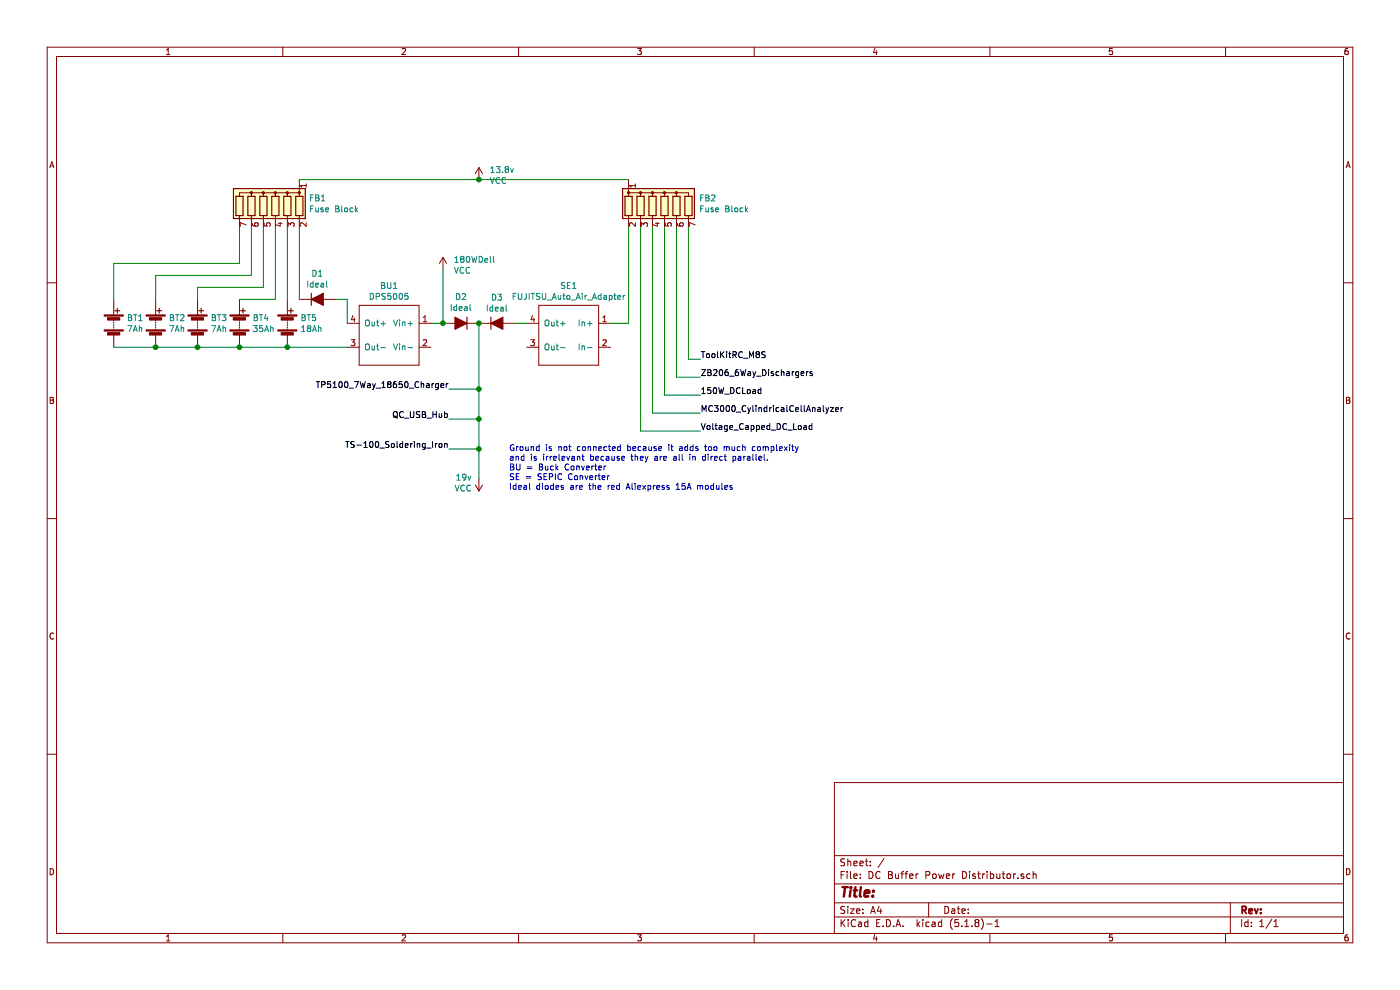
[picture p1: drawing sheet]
EESchema Schematic File Version 4
EELAYER 30 0
EELAYER END
$Descr A4 11693 8268
encoding utf-8
Sheet 1 1
Title ""
Date ""
Rev ""
Comp ""
Comment1 ""
Comment2 ""
Comment3 ""
Comment4 ""
$EndDescr
$Comp
L Device:R_Network06 FB2
U 1 1
P 5550 1700
F 0 "FB2" H 5838 1746 50  0000 L CNN
F 1 "Fuse Block" H 5838 1655 50  0000 L CNN
F 2 "Resistor_THT:R_Array_SIP7" V 5925 1700 50  0001 C CNN
F 3 "http://www.vishay.com/docs/31509/csc.pdf" H 5550 1700 50  0001 C CNN
	1    5550 1700
	1    0    0    -1  
$EndComp
$Comp
L Device:R_Network06 FB1
U 1 1
P 2200 1700
F 0 "FB1" H 1820 1746 50  0000 R CNN
F 1 "Fuse Block" H 1820 1655 50  0000 R CNN
F 2 "Resistor_THT:R_Array_SIP7" V 2575 1700 50  0001 C CNN
F 3 "http://www.vishay.com/docs/31509/csc.pdf" H 2200 1700 50  0001 C CNN
	1    2200 1700
	-1   0    0    -1  
$EndComp
Wire Wire Line
	2500 1500 4000 1500
$Comp
L Device:Battery BT2
U 1 1
P 1300 2700
F 0 "BT2" H 1408 2746 50  0000 L CNN
F 1 "7Ah" H 1408 2655 50  0000 L CNN
F 2 "" V 1300 2760 50  0001 C CNN
F 3 "~" V 1300 2760 50  0001 C CNN
	1    1300 2700
	1    0    0    -1  
$EndComp
$Comp
L Device:Battery BT3
U 1 1
P 1650 2700
F 0 "BT3" H 1758 2746 50  0000 L CNN
F 1 "7Ah" H 1758 2655 50  0000 L CNN
F 2 "" V 1650 2760 50  0001 C CNN
F 3 "~" V 1650 2760 50  0001 C CNN
	1    1650 2700
	1    0    0    -1  
$EndComp
$Comp
L Device:Battery BT4
U 1 1
P 2000 2700
F 0 "BT4" H 2108 2746 50  0000 L CNN
F 1 "35Ah" H 2108 2655 50  0000 L CNN
F 2 "" V 2000 2760 50  0001 C CNN
F 3 "~" V 2000 2760 50  0001 C CNN
	1    2000 2700
	1    0    0    -1  
$EndComp
$Comp
L Device:Battery BT5
U 1 1
P 2400 2700
F 0 "BT5" H 2508 2746 50  0000 L CNN
F 1 "18Ah" H 2508 2655 50  0000 L CNN
F 2 "" V 2400 2760 50  0001 C CNN
F 3 "~" V 2400 2760 50  0001 C CNN
	1    2400 2700
	1    0    0    -1  
$EndComp
Wire Wire Line
	2400 2500 2400 1900
Wire Wire Line
	2300 1900 2300 2500
Wire Wire Line
	2300 2500 2000 2500
Wire Wire Line
	2200 1900 2200 2400
Wire Wire Line
	2200 2400 1650 2400
Wire Wire Line
	1650 2400 1650 2500
Wire Wire Line
	2100 1900 2100 2300
Wire Wire Line
	2100 2300 1300 2300
Wire Wire Line
	1300 2300 1300 2500
Wire Wire Line
	2000 1900 2000 2200
Wire Wire Line
	2000 2200 950  2200
Wire Wire Line
	950  2200 950  2500
$Comp
L Device:Battery BT1
U 1 1
P 950 2700
F 0 "BT1" H 1058 2746 50  0000 L CNN
F 1 "7Ah" H 1058 2655 50  0000 L CNN
F 2 "" V 950 2760 50  0001 C CNN
F 3 "~" V 950 2760 50  0001 C CNN
	1    950  2700
	1    0    0    -1  
$EndComp
Wire Wire Line
	950  2900 1300 2900
Wire Wire Line
	1300 2900 1650 2900
Connection ~ 1300 2900
Wire Wire Line
	1650 2900 2000 2900
Connection ~ 1650 2900
Wire Wire Line
	2000 2900 2400 2900
Connection ~ 2000 2900
Connection ~ 2400 2900
Wire Wire Line
	2500 2500 2500 1900
$Comp
L Device:D_ALT D1
U 1 1
P 2650 2500
F 0 "D1" H 2650 2717 50  0000 C CNN
F 1 "Ideal" H 2650 2626 50  0000 C CNN
F 2 "" H 2650 2500 50  0001 C CNN
F 3 "~" H 2650 2500 50  0001 C CNN
	1    2650 2500
	1    0    0    -1  
$EndComp
$Comp
L Converter_DCDC:FUJITSU_Auto_Air_Adapter SE1
U 1 1
P 4750 2800
F 0 "SE1" H 4750 3215 50  0000 C CNN
F 1 "FUJITSU_Auto_Air_Adapter" H 4750 3124 50  0000 C CNN
F 2 "" H 4750 3250 50  0001 C CNN
F 3 "" H 4750 3250 50  0001 C CNN
	1    4750 2800
	-1   0    0    -1  
$EndComp
Wire Wire Line
	2400 2900 2900 2900
$Comp
L Converter_DCDC:DPS5005 BU1
U 1 1
P 3250 2800
F 0 "BU1" H 3250 3215 50  0000 C CNN
F 1 "DPS5005" H 3250 3124 50  0000 C CNN
F 2 "" H 3250 3100 50  0001 C CNN
F 3 "" H 3250 3100 50  0001 C CNN
	1    3250 2800
	-1   0    0    -1  
$EndComp
Wire Wire Line
	2900 2700 2900 2500
Wire Wire Line
	2900 2500 2800 2500
Wire Wire Line
	5250 1900 5250 2700
Wire Wire Line
	5250 2700 5100 2700
$Comp
L Device:D_ALT D3
U 1 1
P 4150 2700
F 0 "D3" H 4150 2917 50  0000 C CNN
F 1 "Ideal" H 4150 2826 50  0000 C CNN
F 2 "" H 4150 2700 50  0001 C CNN
F 3 "~" H 4150 2700 50  0001 C CNN
	1    4150 2700
	1    0    0    -1  
$EndComp
Wire Wire Line
	4300 2700 4400 2700
$Comp
L Device:D_ALT D2
U 1 1
P 3850 2700
F 0 "D2" H 3850 2483 50  0000 C CNN
F 1 "Ideal" H 3850 2574 50  0000 C CNN
F 2 "" H 3850 2700 50  0001 C CNN
F 3 "~" H 3850 2700 50  0001 C CNN
	1    3850 2700
	-1   0    0    1   
$EndComp
Wire Wire Line
	3600 2700 3700 2700
$Comp
L power:VCC 180WDell
U 1 1
P 3700 2250
F 0 "180WDell" H 3788 2333 50  0000 L CNN
F 1 "VCC" H 3788 2242 50  0000 L CNN
F 2 "" H 3700 2250 50  0001 C CNN
F 3 "" H 3700 2250 50  0001 C CNN
	1    3700 2250
	1    0    0    -1  
$EndComp
Wire Wire Line
	3700 2250 3700 2700
Connection ~ 3700 2700
Wire Wire Line
	4000 2700 4000 3250
Connection ~ 4000 2700
Text Label 3750 3250 2    50   ~ 0
TP5100_7Way_18650_Charger
Wire Wire Line
	4000 3250 3750 3250
Wire Wire Line
	4000 3250 4000 3500
Connection ~ 4000 3250
Wire Wire Line
	4000 3500 3750 3500
Connection ~ 4000 3500
Wire Wire Line
	4000 3500 4000 3750
Text Label 3750 3500 2    50   ~ 0
QC_USB_Hub
Text Label 3750 3750 2    50   ~ 0
TS-100_Soldering_Iron
Wire Wire Line
	4000 3750 3750 3750
Connection ~ 4000 3750
$Comp
L power:VCC 19v
U 1 1
P 4000 4000
F 0 "19v" H 3943 3991 50  0000 R CNN
F 1 "VCC" H 3943 4082 50  0000 R CNN
F 2 "" H 4000 4000 50  0001 C CNN
F 3 "" H 4000 4000 50  0001 C CNN
	1    4000 4000
	1    0    0    1   
$EndComp
Wire Wire Line
	4000 3750 4000 4000
$Comp
L power:VCC 13.8v
U 1 1
P 4000 1500
F 0 "13.8v" H 4088 1583 50  0000 L CNN
F 1 "VCC" H 4088 1492 50  0000 L CNN
F 2 "" H 4000 1500 50  0001 C CNN
F 3 "" H 4000 1500 50  0001 C CNN
	1    4000 1500
	1    0    0    -1  
$EndComp
Connection ~ 4000 1500
Wire Wire Line
	4000 1500 5250 1500
Wire Wire Line
	5350 1900 5350 3600
Wire Wire Line
	5450 1900 5450 3450
Wire Wire Line
	5450 3450 5850 3450
Wire Wire Line
	5350 3600 5850 3600
Wire Wire Line
	5550 1900 5550 3300
Wire Wire Line
	5550 3300 5850 3300
Wire Wire Line
	5650 1900 5650 3150
Wire Wire Line
	5650 3150 5850 3150
Wire Wire Line
	5750 1900 5750 3000
Wire Wire Line
	5750 3000 5850 3000
Text Label 5850 3000 0    50   ~ 0
ToolKitRC_M8S
Text Label 5850 3150 0    50   ~ 0
ZB206_6Way_Dischargers
Text Label 5850 3300 0    50   ~ 0
150W_DCLoad
Text Label 5850 3450 0    50   ~ 0
MC3000_CylindricalCellAnalyzer
Text Label 5850 3600 0    50   ~ 0
Voltage_Capped_DC_Load
Text Notes 4250 4100 0    50   ~ 0
Ground is not connected because it adds too much complexity\nand is irrelevant because they are all in direct parallel.\nBU = Buck Converter\nSE = SEPIC Converter\nIdeal diodes are the red Aliexpress 15A modules
$EndSCHEMATC
